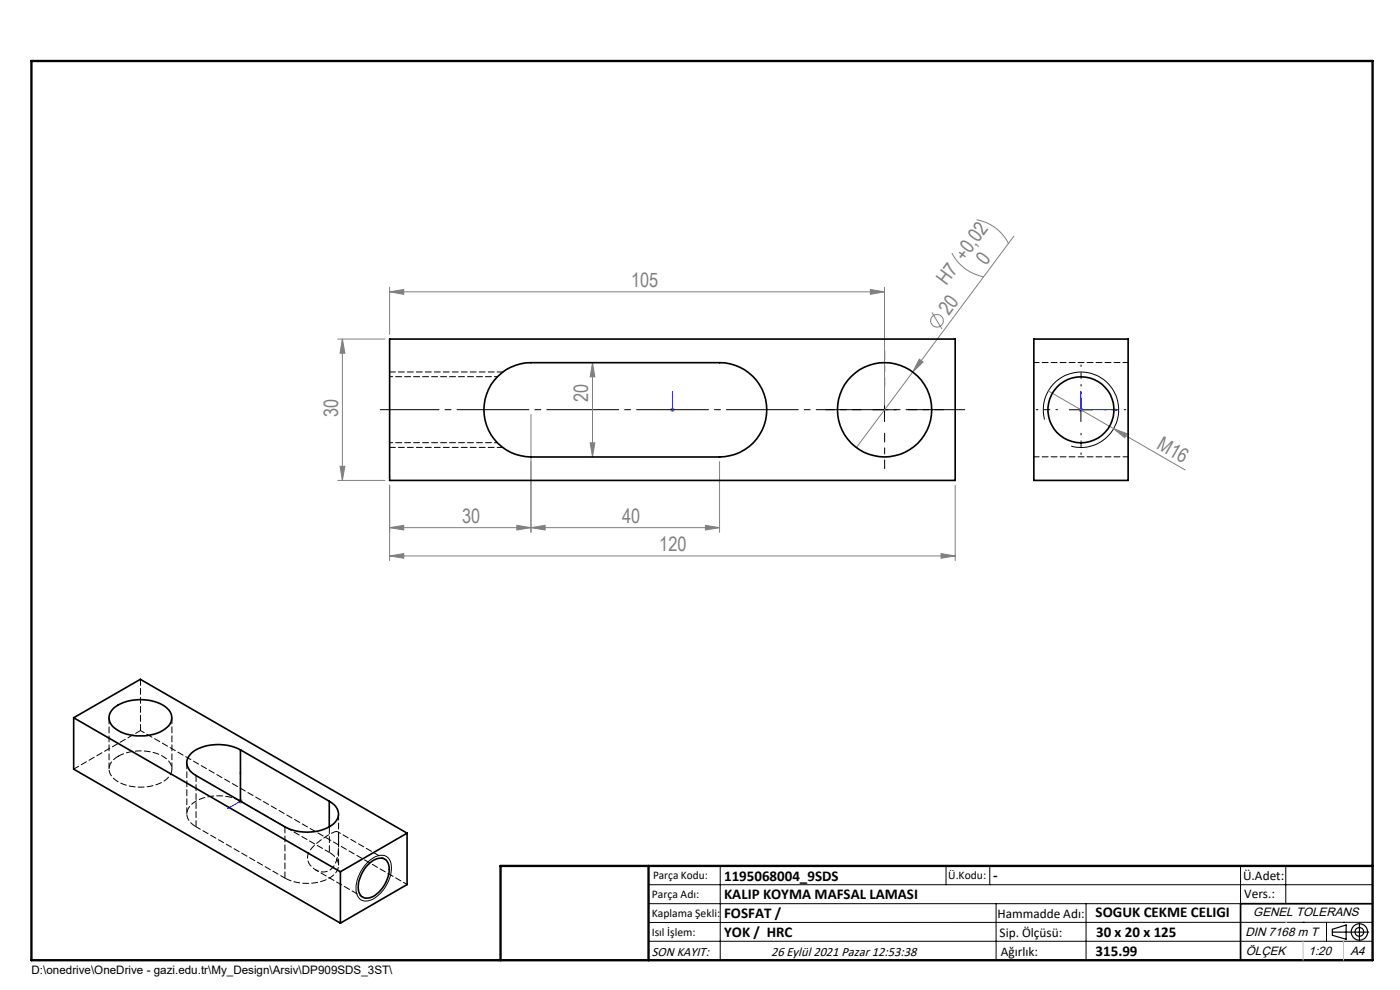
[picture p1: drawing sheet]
<svg xmlns="http://www.w3.org/2000/svg" width="297mm" height="210mm" viewBox="0 0 297 210" stroke-linecap="round" stroke-linejoin="round" font-family="sans-serif">
<g fill="none" stroke="#808080" stroke-width=".21">
<path d="M201.9 53.6a9.2 9.2 0 0 0 6.8 5.1M207.2 46.6a9.5 9.5 0 0 1 6.8 5.1M215.1 50.1l-21.5 28.8M71.6 71.9h10.1M72.6 71.9l.6 3h-1.1zM72.6 71.9v30M82.7 61.9l3-.5v1zM82.7 60.9v10M82.7 61.9h104.9M125.7 76.9l.5 3h-1zM125.7 76.9v20M184.6 61.4l3 .5-3 .5z"/>
<path d="M187.6 60.9v25M193.6 78.9l-11.9 16M195 76.2l.8 .6-2.2 2.1zM197.7 66.3l2.1 3.5M72.1 98.9h1.1l-.6 3zM112.6 87.9v25M125.2 93.9h1l-.5 3zM142.2 86.9h1M142.3 86.6l.7 .7M142.7 86.4v1M143 86.6l-.7 .7M152.6 97.9v15"/>
<path d="M222.4 82.9l29 16.8M228.8 86.9h1M229 86.6l.7 .7M229.3 86.4v1M229.7 86.6l-.7 .7M236.3 90.9l2.8 1.1-.5 .8zM71.6 101.9h10.1M82.7 111.9l3-.5v1zM82.7 117.9l3-.5v1zM82.7 102.9v16M82.7 117.9h119.9M109.6 111.4l3 .5-3 .5z"/>
<path d="M112.6 111.9l3-.5v1zM149.6 111.4l3 .5-3 .5zM152.6 111.9h-69.9M199.6 117.4l3 .5-3 .5zM202.6 102.9v16M50.5 170h1M50.7 169.6l.7 .7M51 169.4v1.1M51.4 169.6l-.7 .7"/>
<circle cx="198.8" cy="68.1" r="1.33"/>
</g>
<g fill="none" stroke="#000" stroke-width=".21">
<path d="M185.1 86.9h5M187.6 84.4v5M221.6 89a8 8 0 0 1 7-10.1 8 8 0 0 1 8.7 8.7 8 8 0 0 1-10 7M226.8 86.9h5M229.3 84.4v5M78.1 182.8a3.5 3.5 0 0 1 3.9-1.1 4.1 4.1 0 0 1 .6 4.8 7.3 7.3 0 0 1-4.5 4.6 2.2 2.2 0 0 1-2.6-2.7 8.5 8.5 0 0 1 2.6-5.6zM137.6 187.7h153.6M137.6 191.7h153.6M137.6 199.7h153.6M152.8 183.7v20M200.7 183.7v4M210 183.7v4"/>
<path d="M211.3 191.7v12M230.4 191.7v12M263.2 183.7v20M272.8 183.7v8M276.4 195.6h.1M281.4 195.6v4.1M285 195.6h.1M291.2 195.6l-153.6 .1"/>
</g>
<g fill="none" stroke="#000" stroke-width=".25">
<path d="M282.6 197.7h7.8M282.6 197.1l3-.9v3l-3-.8zM288.4 195.8v3.8M106.2 203.7h185"/>
<circle cx="288.4" cy="197.7" r="1.74"/>
<circle cx="288.4" cy="197.7" r=".93"/>
</g>
<path d="M142.7 83.1v.4v-.4M142.7 86.8v.2zM142.7 86.9h.1M142.7 83.1v3.8M229.3 83.1l.1 .4h-.2zM229.3 83.1v3.8h7.7M236.6 86.8l.4 .1-.4 .1zM48.3 171.5l.2-.2v.1zM51 163.6l.1 .3-.2 .1zM51 163.6v6.4l-2.7 1.5" fill="none" stroke="#00f" stroke-width=".21"/>
<path d="M224.3 86.9h-4.5M229.3 81.9v-4.5M229.3 91.9v4.5M234.3 86.9h4.5" fill="none" stroke="#000" stroke-width=".21" stroke-dasharray="15.2 1.3 1.3 1.3" stroke-dashoffset="14.9"/>
<path d="M106.7 78.9h-24M82.7 94.9h24" fill="none" stroke="#000" stroke-width=".21" stroke-dasharray="1.3 .6" stroke-dashoffset=".1"/>
<path d="M182.7 86.9h-7.5M187.7 91.9v7.5M187.7 81.9v-7.5M192.7 86.9h7.5" fill="none" stroke="#000" stroke-width=".21" stroke-dasharray="15.2 1.3 1.3 1.3" stroke-dashoffset="13.4"/>
<path d="M204.7 86.9h-124" fill="none" stroke="#000" stroke-width=".21" stroke-dasharray="15.2 1.3 1.3 1.3" stroke-dashoffset="2.8"/>
<path d="M291.2 191.7h-28v12" fill="none" stroke="#000" stroke-width=".35"/>
<path d="M6.7 12.9h284.5v190.8h-284.5zM137.6 183.7v20M291.2 183.7h-185v20" fill="none" stroke="#000" stroke-width=".5"/>
<path d="M276.4 199.7v4M285 199.7v4" fill="none" stroke="#c0c0c0" stroke-width=".21"/>
<path d="M272.8 195.6h.1" fill="none" stroke="#c0c0c0" stroke-width=".25"/>
<g fill="#00f">
<path d="M142.7 83.1v.4zM142.7 86.8v.2z"/>
<path d="M229.3 83.1l-.1 .4h.2zM236.6 86.8v.2l.4-.1z"/>
<path d="M48.3 171.5l.2-.1v-.1zM51 163.6l-.1 .4 .2-.1z"/>
</g>
<g fill="#808080">
<path d="M195 76.2l.8 .6-2.2 2.1z"/>
<path d="M236.3 90.9l2.8 1.1-.5 .8z"/>
<path d="M82.7 111.9l3-.5v1zM109.6 111.4l3 .5-3 .5z"/>
<path d="M112.6 111.9l3-.5v1zM149.6 111.4l3 .5-3 .5z"/>
<path d="M184.6 61.4l3 .5-3 .5zM82.7 61.9l3-.5v1zM199.6 117.4l3 .5-3 .5zM82.7 117.9l3-.5v1z"/>
<path d="M125.7 76.9l.5 3h-1zM125.2 93.9h1l-.5 3zM72.6 71.9l.6 3h-1.1zM72.1 98.9h1.1l-.6 3z"/>
</g>
<g fill="none" stroke="#000" stroke-width=".35">
<path d="M82.7 71.9h119.9v30h-119.9zM105.6 79.9a9.9 9.9 0 0 1 7-3h40a10 10 0 0 1 10.1 10 10 10 0 0 1-10.1 10h-40a10 10 0 0 1-9.2-6.1 10 10 0 0 1 2.2-10.9zM219.3 71.9h20v30h-20zM15.6 152.3l56.6 32.6M15.6 152.3l14.2-8.2 56.6 32.6M15.6 152.3v10.9l56.6 32.6M24.1 150.2a9.8 9.8 0 0 1 11.3 0 2.64 2.64 0 0 1-.4 4.4 9.9 9.9 0 0 1-10.9-.3 2.56 2.56 0 0 1 0-4.1zM51 159.1a10.1 10.1 0 0 0-10.4 .6 2.64 2.64 0 0 0 .5 4.5l19.3 11.2a10.1 10.1 0 0 0 10.4-.7 2.78 2.78 0 0 0-1-4.7M51 159.1l18.8 10.9M51 159.1v10.9M69.8 170v5.4M86.4 176.7l-14.2 8.2"/>
<path d="M86.4 176.7v10.9l-14.2 8.2M72.2 184.9v10.9M78.2 183.3a2.96 2.96 0 0 1 3.6-.9 3.7 3.7 0 0 1 .3 4.2 5.7 5.7 0 0 1-4.3 3.9 1.99 1.99 0 0 1-1.8-2.3 7.6 7.6 0 0 1 2.2-4.9z"/>
<circle cx="187.7" cy="86.9" r="10"/>
<circle cx="229.3" cy="86.9" r="7"/>
</g>
<path d="M105.5 79.9h-22.8M82.7 93.9h22.8" fill="none" stroke="#000" stroke-width=".21" stroke-dasharray="1.3 .6" stroke-dashoffset=".6"/>
<path d="M219.3 76.9h20M219.3 96.9h20M41.6 175.4l18.8 10.9M69.9 180.8l-18.9-10.9" fill="none" stroke="#000" stroke-width=".21" stroke-dasharray="1.3 .6" stroke-dashoffset=".2"/>
<path d="M23.1 152.2v10.9M29.8 144.1v10.9M25.1 160.4a2.8 2.8 0 0 0-1.3 4.4 8.9 8.9 0 0 0 8.2 2 5.1 5.1 0 0 0 4.4-3.2 3.3 3.3 0 0 0-2.4-3.5 10.6 10.6 0 0 0-8.9 .3M36.5 163.1v-10.9M39.6 161.8v10.9M41.6 175.4v-10.9M51 169.9h.1M71.8 178.1a10.8 10.8 0 0 1-1 5.6 3.1 3.1 0 0 1-3.8 .9 3.1 3.1 0 0 1-1.6-3.6 12.8 12.8 0 0 1 5.5-4.5 .54 .54 0 0 1 .5-.1 .54 .54 0 0 1 .4 .4v1.3M60.4 186.3v-10.9M71.8 183.5v-10.8" fill="none" stroke="#000" stroke-width=".21" stroke-dasharray="1.3 .6"/>
<path d="M51 169.9a10 10 0 0 0-10.3 .7 2.64 2.64 0 0 0 .4 4.5l.5 .3M60.4 186.3a10 10 0 0 0 10.4-.7 2.64 2.64 0 0 0-.4-4.5l-.5-.3" fill="none" stroke="#000" stroke-width=".21" stroke-dasharray="1.3 .6" stroke-dashoffset="-.1"/>
<path d="M29.8 155l56.6 32.6" fill="none" stroke="#000" stroke-width=".21" stroke-dasharray="1.3 .6" stroke-dashoffset=".4"/>
<path d="M29.8 155l-14.1 8.1" fill="none" stroke="#000" stroke-width=".21" stroke-dasharray="1.3 .6" stroke-dashoffset=".1"/>
<path d="M66.9 184.5l10.1 5.8M81.6 182.2l-10-5.8" fill="none" stroke="#000" stroke-width=".21" stroke-dasharray="1.3 .6" stroke-dashoffset=".5"/>
<path d="M69.9 180.8v-5.4" fill="none" stroke="#000" stroke-width=".21" stroke-dasharray="1.3 .6" stroke-dashoffset="-.2"/>
<g font-size="4.2" fill="#808080">
<text x="209.2" y="56.5" transform="rotate(-53 209.2 56.5)">0</text>
<text x="133.9" y="61">105</text>
<text x="200.8" y="60.7" transform="rotate(-53 200.8 60.7)">H7 +0,02</text>
<text x="201.3" y="67.1" transform="rotate(-53 201.3 67.1)">20</text>
<text x="71.7" y="88.4" transform="rotate(-90 71.7 88.4)">30</text>
<text x="124.8" y="85.2" transform="rotate(-90 124.8 85.2)">20</text>
<text x="245.2" y="95" transform="rotate(30 245.2 95)">M16</text>
<text x="98" y="111">30</text>
<text x="132" y="111">40</text>
<text x="139.9" y="117">120</text>
</g>
<g font-size="3.2">
<text x="153.6" y="186.8">1195068004_9SDS</text>
<text x="153.6" y="190.8">KALIP KOYMA MAFSAL LAMASI</text>
<text x="210.7" y="186.6">-</text>
<text x="153.6" y="194.8">FOSFAT /</text>
<text x="232.4" y="194.5">SOGUK CEKME CELIGI</text>
<text x="153.6" y="198.8">YOK / HRC</text>
<text x="232.4" y="202.8">315.99</text>
<text x="232.5" y="198.8">30 x 20 x 125</text>
</g>
<g font-size="2.8">
<text x="263.7" y="186.7">Ü.Adet:</text>
<text x="263.9" y="190.5">Vers.:</text>
<text x="211.6" y="194.8">Hammadde Adı:</text>
<text x="138.3" y="202.8">SON KAYIT:</text>
<text x="163.6" y="202.8">26 Eylül 2021 Pazar 12:53:38</text>
<text x="212.1" y="198.7">Sip. Ölçüsü:</text>
<text x="212.3" y="202.7">Ağırlık:</text>
</g>
<g font-size="2.6">
<text x="265.9" y="194.4">GENEL TOLERANS</text>
<text x="264.2" y="198.5">DIN 7168 m T</text>
<text x="264.3" y="202.6">ÖLÇEK</text>
<text x="277.6" y="202.6">1:20</text>
<text x="286.5" y="202.6">A4</text>
</g>
<g font-size="2.5">
<text x="138.3" y="190.5">Parça Adı:</text>
<text x="138.5" y="186.5">Parça Kodu:</text>
<text x="201.2" y="186.5">Ü.Kodu:</text>
<text x="138.3" y="194.5">Kaplama Şekli:</text>
<text x="138.3" y="198.6">Isıl İşlem:</text>
<text x="6.7" y="206.7">D:\onedrive\OneDrive - gazi.edu.tr\My_Design\Arsiv\DP909SDS_3ST\</text>
</g>
</svg>
